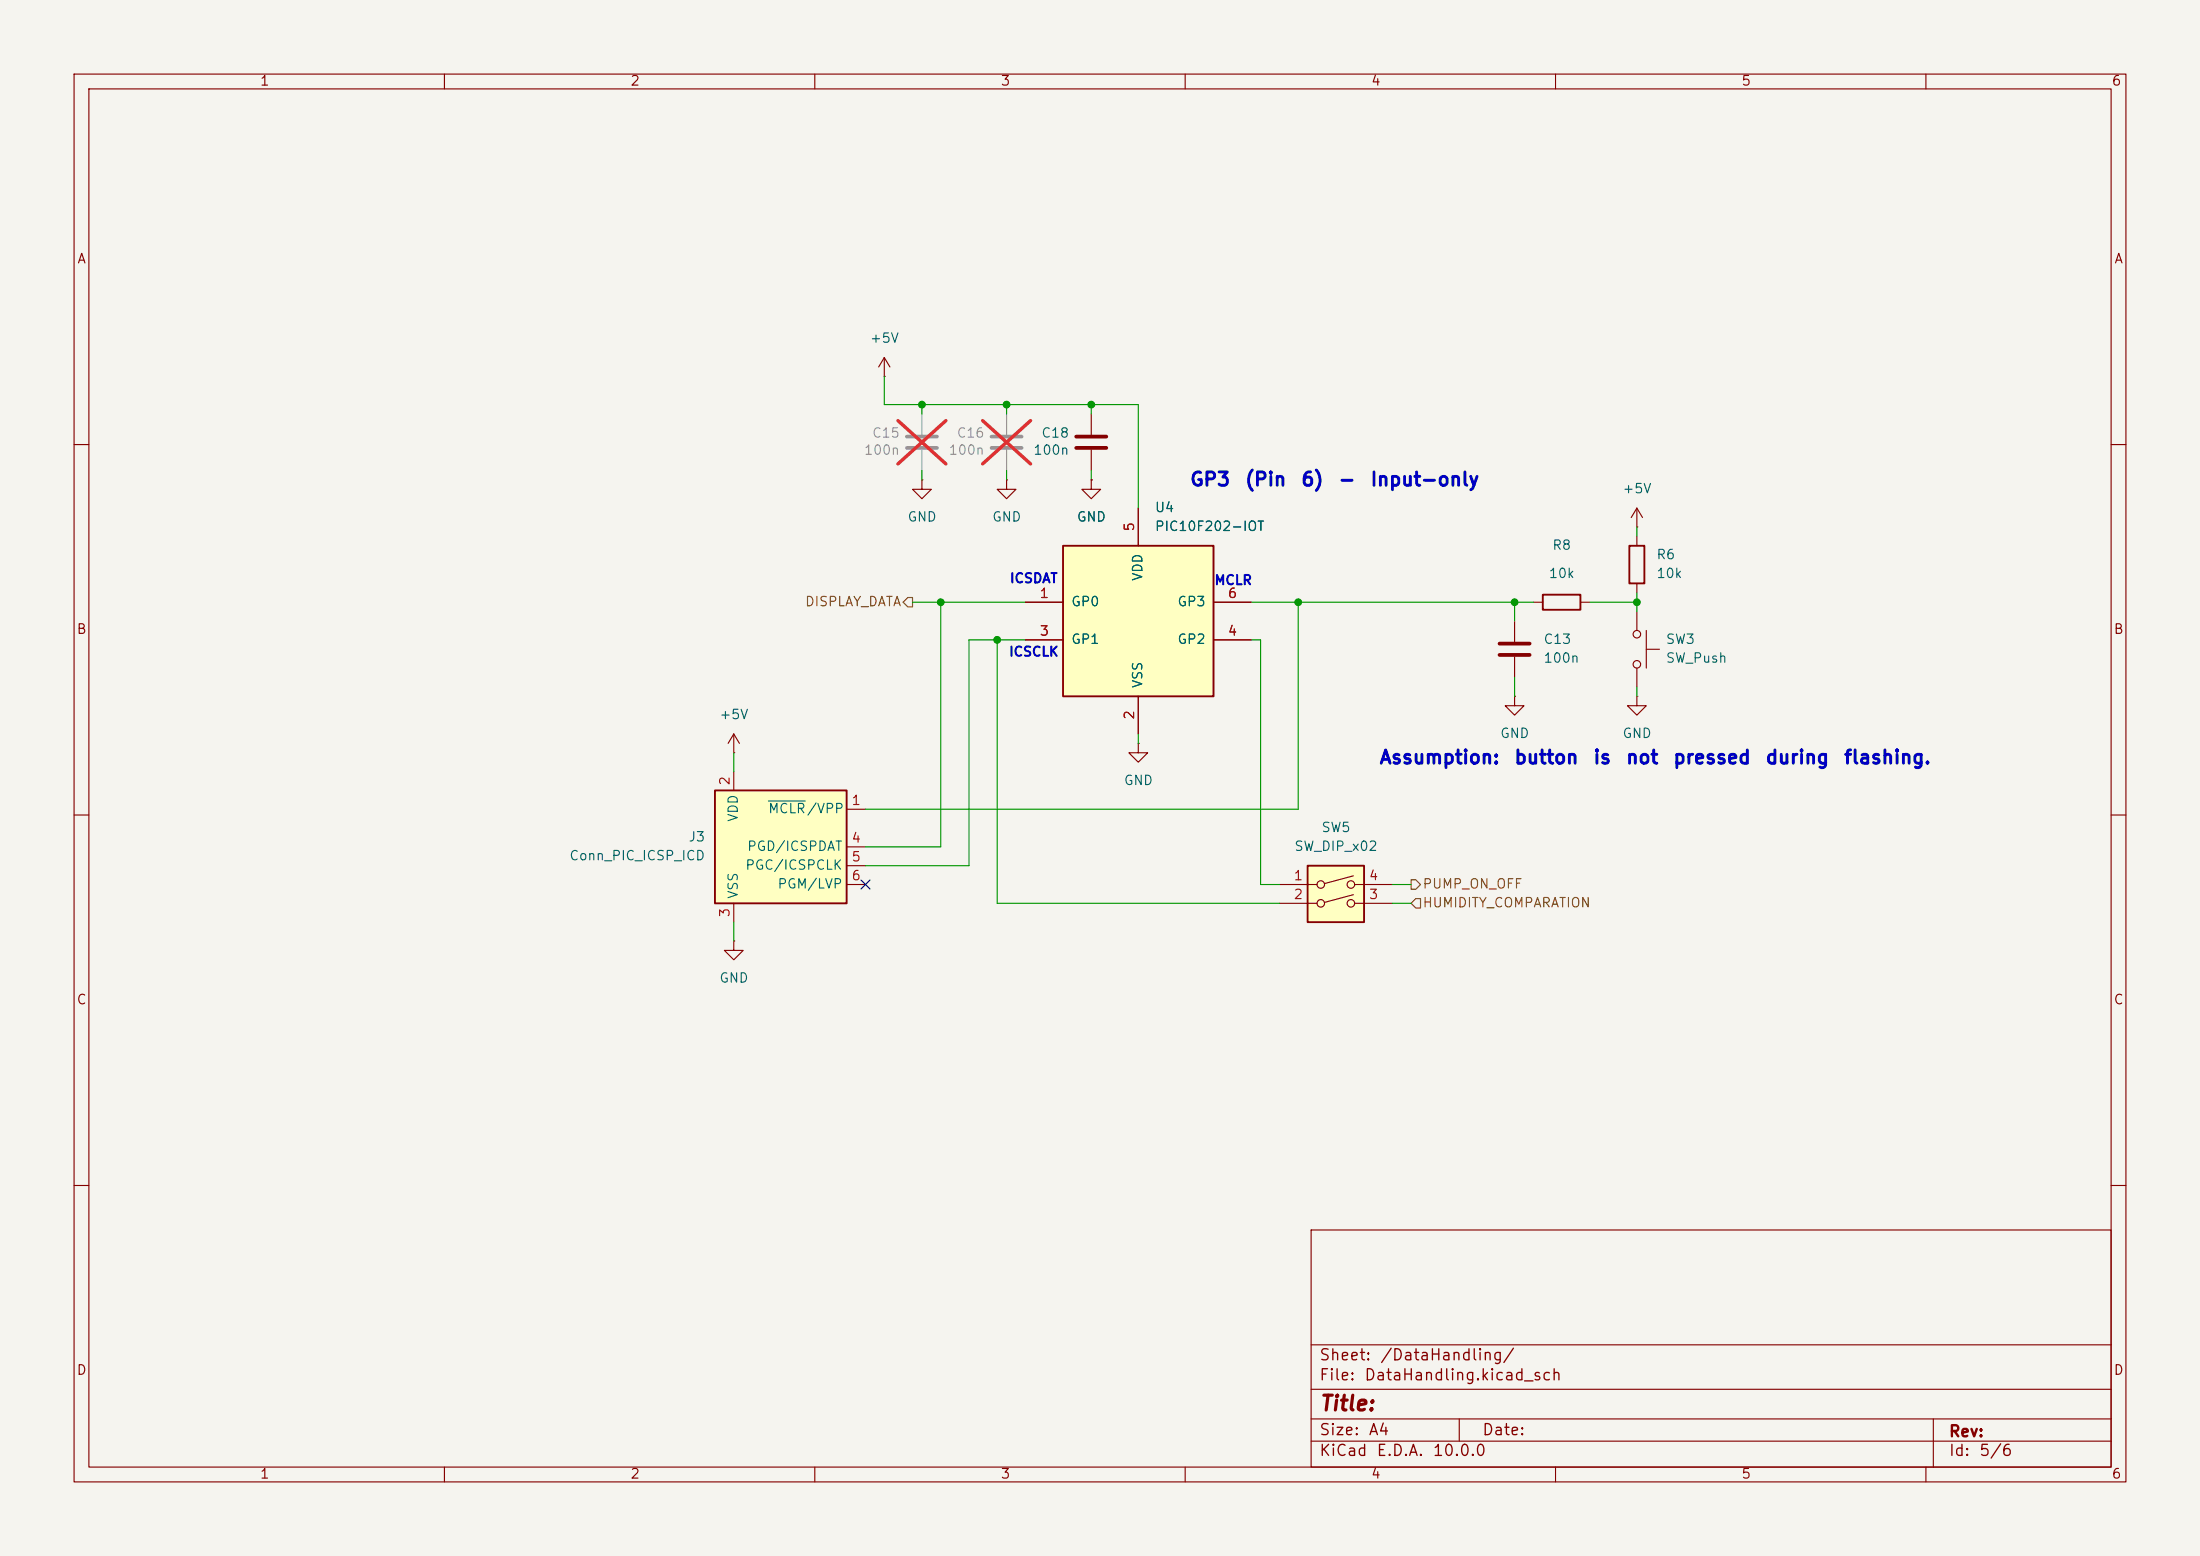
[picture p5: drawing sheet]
<svg xmlns="http://www.w3.org/2000/svg" width="297mm" height="210mm" viewBox="0 0 297 210" stroke-linecap="round" stroke-linejoin="round" font-family="sans-serif">
<path d="M0 0h297v210h-297z" fill="#f5f4ef" stroke="#f5f4ef" stroke-width=".14"/>
<g fill="none" stroke="#840000" stroke-width=".15">
<path d="M10 10h277v190h-277zM12 12h273v186h-273zM60 10v2M110 10v2M160 10v2M210 10v2M260 10v2M147.3 55.9v2.8M10 60h2M135.9 64.8v1.2h1.3l-1.3 1.3-1.3-1.3h1.3M135.9 64.8h.1M147.3 60.7v2.8"/>
<path d="M221 72.4v1.3M221 78.7v1.3M285 60h2M207 81.3h1.3M213.4 81.3h1.2M10 110h2M153.7 100.3v1.3h1.2l-1.2 1.3-1.3-1.3h1.3M153.7 100.3h.1M285 110h2M10 160h2M177 166h108v32h-108zM285 160h2"/>
<path d="M60 198v2M110 198v2M160 198v2M177 194.5h108M177 191.5h108M177 187.5h108M177 181.5h108M197 191.5v3M210 198v2M260 198v2M261 191.5v6.5"/>
</g>
<path d="M220 73.7h2v5h-2zM208.3 80.3h5.1v2h-5.1z" fill="none" stroke="#840000" stroke-width=".25"/>
<path d="M133.9 58.9h4M133.9 60.5h4" fill="none" stroke="#9c9b98" stroke-width=".51"/>
<path d="M135.9 55.9v2.8M135.9 60.7v2.8" fill="none" stroke="#9c9b98" stroke-width=".15"/>
<path d="M132.7 56.8l6.4 5.8M139.1 56.8l-6.4 5.8" fill="none" stroke="#e12e31" stroke-width=".46"/>
<path d="M145.3 58.9h4.1M145.3 60.5h4.1" fill="none" stroke="#840000" stroke-width=".51"/>
<path d="M143.5 73.7h20.3v20.3h-20.3z" fill="#ffffc2"/>
<path d="M143.5 73.7h20.3v20.3h-20.3z" fill="none" stroke="#840000" stroke-width=".25"/>
<path d="M153.7 68.6v5.1M138.4 81.3h5.1M138.4 86.4h5.1M153.7 94v5.1M163.8 81.3h5.1M163.8 86.4h5.1M204.5 94v1.3h-1.3l1.3 1.2 1.2-1.2h-1.2M204.5 94h.1" fill="none" stroke="#840000" stroke-width=".15"/>
<path d="M176.5 116.8h7.6v7.7h-7.6z" fill="#ffffc2"/>
<g fill="none" stroke="#840000" stroke-width=".15">
<path d="M124.5 64.8v1.2h1.2l-1.2 1.3-1.3-1.3h1.3M124.5 64.8h.1M221 71.1h.1M221 68.6l.7 1.3M221 68.6l-.8 1.3M221 68.6v2.5M204.5 83.8v2.8M204.5 88.6v2.8M221 94v1.3h-1.3l1.3 1.2 1.2-1.2h-1.2M221 94h.1M221 82.6v2.5M221 90.2v2.5"/>
<path d="M222.2 87.6h1.8M222.2 85.1v5.1M172.7 119.4h5.1M182.7 118.2l-3.9 1.1M182.9 119.4h5.1M172.7 121.9h5.1M182.7 120.8l-3.9 1M182.9 121.9h5.1"/>
<circle cx="221" cy="89.7" r=".51"/>
<circle cx="221" cy="85.6" r=".51"/>
<circle cx="178.3" cy="119.4" r=".51"/>
<circle cx="182.4" cy="119.4" r=".51"/>
<circle cx="178.3" cy="121.9" r=".51"/>
<circle cx="182.4" cy="121.9" r=".51"/>
</g>
<path d="M176.5 116.8h7.6v7.7h-7.6z" fill="none" stroke="#840000" stroke-width=".25"/>
<path d="M202.4 86.9h4.1M202.4 88.4h4.1" fill="none" stroke="#840000" stroke-width=".51"/>
<path d="M96.5 106.7h17.8v15.2h-17.8z" fill="#ffffc2"/>
<path d="M96.5 106.7h17.8v15.2h-17.8z" fill="none" stroke="#840000" stroke-width=".25"/>
<g fill="none" stroke="#840000" stroke-width=".15">
<path d="M119.4 50.8h.1M119.4 48.3l-.8 1.2M119.4 48.3l.7 1.2M119.4 48.3v2.5M147.3 64.8v1.2h1.3l-1.3 1.3-1.3-1.3h1.3M147.3 64.8h.1M153.7 68.6v5.1M99.1 99.1v2.5M99.1 99.1l-.8 1.2M99.1 99.1l.7 1.2M138.4 81.3h5.1M138.4 86.4h5.1"/>
<path d="M153.7 94v5.1M163.8 81.3h5.1M163.8 86.4h5.1M99.1 101.6h.1M99.1 104.1v2.6M114.3 109.2h2.5M114.3 114.3h2.5M114.3 116.8h2.5M114.3 119.4h2.5M99.1 127v1.3h1.2l-1.2 1.2-1.3-1.2h1.3M99.1 127h.1M99.1 121.9v2.6"/>
</g>
<path d="M103.7 108.1h5" fill="none" stroke="#006464" stroke-width=".15"/>
<path d="M122.4 58.9h4.1M122.4 60.5h4.1" fill="none" stroke="#9c9b98" stroke-width=".51"/>
<path d="M124.5 55.9v2.8M124.5 60.7v2.8" fill="none" stroke="#9c9b98" stroke-width=".15"/>
<path d="M121.2 56.8l6.5 5.8M127.7 56.8l-6.5 5.8" fill="none" stroke="#e12e31" stroke-width=".46"/>
<path d="M122.6 80.6h.6v1.3h-.6l-.7-.6zM190.5 118.7h.6l.7 .7-.7 .6h-.6zM191.1 121.3h.7v1.3h-.7l-.6-.7z" fill="none" stroke="#725600" stroke-width=".15"/>
<g fill="none" stroke="#009600" stroke-width=".15">
<path d="M119.4 50.8v3.8h34.3v14M124.5 54.6v1.3M135.9 54.6v1.3M147.3 54.6v1.3M124.5 63.5v1.3M135.9 63.5v1.3M147.3 63.5v1.3M221 71.1v1.3M123.2 81.3h15.2M127 81.3v33h-10.2M134.6 86.4v35.5h38.1M138.4 86.4h-7.6v30.4h-14"/>
<path d="M153.7 99.1v1.2M168.9 81.3h38.1M168.9 86.4h1.3v33h2.5M175.3 81.3v27.9h-58.5M204.5 81.3v2.5M204.5 91.4v2.6M214.6 81.3h6.4M221 80v2.6M221 92.7v1.3M99.1 101.6v2.5M188 119.4h2.5M99.1 124.5v2.5"/>
<path d="M188 121.9h2.5"/>
</g>
<path d="M116.2 118.8l1.2 1.2M117.4 118.8l-1.2 1.2" fill="none" stroke="#000084" stroke-width=".15"/>
<g fill="#009600" stroke="#009600" stroke-width=".14">
<circle cx="204.5" cy="81.3" r=".46"/>
<circle cx="175.3" cy="81.3" r=".46"/>
<circle cx="147.3" cy="54.6" r=".46"/>
<circle cx="221" cy="81.3" r=".46"/>
<circle cx="127" cy="81.3" r=".46"/>
<circle cx="135.9" cy="54.6" r=".46"/>
<circle cx="124.5" cy="54.6" r=".46"/>
<circle cx="134.6" cy="86.4" r=".46"/>
</g>
<text font-size="2" fill="#840000" x="178" y="190.9">Title:</text>
<g font-size="1.8" fill="#0000c2">
<text x="160.5" y="66">GP3</text>
<text x="167.9" y="66">(Pin</text>
<text x="175.5" y="66">6)</text>
<text x="180.6" y="66">-</text>
<text x="184.9" y="66">Input-only</text>
<text x="186.1" y="103.6">Assumption:</text>
<text x="204.3" y="103.6">button</text>
<text x="215" y="103.6">is</text>
<text x="219.4" y="103.6">not</text>
<text x="225.8" y="103.6">pressed</text>
<text x="238.2" y="103.6">during</text>
<text x="248.8" y="103.6">flashing.</text>
</g>
<g font-size="1.5" fill="#840000">
<text x="178" y="184">Sheet:</text>
<text x="186.2" y="184">/DataHandling/</text>
<text x="178" y="186.7">File:</text>
<text x="184.1" y="186.7">DataHandling.kicad_sch</text>
<text x="178" y="196.9">KiCad</text>
<text x="178" y="194.1">Size:</text>
<text x="184.7" y="194.1">A4</text>
<text x="185.7" y="196.9">E.D.A.</text>
<text x="193.3" y="196.9">10.0.0</text>
<text x="200" y="194.1">Date:</text>
<text x="263" y="194.3">Rev:</text>
<text x="263" y="196.9">Id:</text>
<text x="267.1" y="196.9">5/6</text>
</g>
<g font-size="1.3" fill="#840000">
<text x="35" y="11.9">1</text>
<text x="85" y="11.9">2</text>
<text x="135" y="11.9">3</text>
<text x="185" y="11.9">4</text>
<text x="235" y="11.9">5</text>
<text x="285" y="11.9">6</text>
<text x="10.3" y="35.9">A</text>
<text x="285.3" y="35.9">A</text>
<text x="10.3" y="85.9">B</text>
<text x="285.3" y="85.9">B</text>
<text x="10.3" y="135.9">C</text>
<text x="285.3" y="135.9">C</text>
<text x="10.3" y="185.9">D</text>
<text x="285.3" y="185.9">D</text>
<text x="35" y="199.9">1</text>
<text x="85" y="199.9">2</text>
<text x="135" y="199.9">3</text>
<text x="185" y="199.9">4</text>
<text x="235" y="199.9">5</text>
<text x="285" y="199.9">6</text>
</g>
<g font-size="1.3" fill="#006464">
<text x="117.3" y="46.6">+5V</text>
<text x="140.5" y="59.4">C18</text>
<text x="139.4" y="61.7">100n</text>
<text x="122.4" y="70.7">GND</text>
<text x="133.9" y="70.7">GND</text>
<text x="145.3" y="70.7">GND</text>
<text x="155.8" y="69.4">U4</text>
<text x="155.8" y="72">PIC10F202-IOT</text>
<text x="218.9" y="66.9">+5V</text>
<text x="209.5" y="74.5">R8</text>
<text x="223.5" y="75.8">R6</text>
<text x="144.5" y="82.1">GP0</text>
<text x="154.5" y="78.5" transform="rotate(-90 154.5 78.5)">VDD</text>
<text x="158.9" y="82.1">GP3</text>
<text x="209" y="78.3">10k</text>
<text x="223.5" y="78.3">10k</text>
<text x="144.5" y="87.2">GP1</text>
<text x="158.9" y="87.2">GP2</text>
<text x="208.3" y="89.8">100n</text>
<text x="208.3" y="87.2">C13</text>
<text x="224.8" y="87.2">SW3</text>
<text x="224.8" y="89.8">SW_Push</text>
<text x="154.5" y="93" transform="rotate(-90 154.5 93)">VSS</text>
<text x="97" y="97.4">+5V</text>
<text x="202.4" y="99.9">GND</text>
<text x="218.9" y="99.9">GND</text>
<text x="151.6" y="106.3">GND</text>
<text x="92.9" y="113.9">J3</text>
<text x="99.9" y="111" transform="rotate(-90 99.9 111)">VDD</text>
<text x="103.6" y="110.1">MCLR/VPP</text>
<text x="178.3" y="112.6">SW5</text>
<text x="76.8" y="116.4">Conn_PIC_ICSP_ICD</text>
<text x="100.5" y="117.7">PGC/ICSPCLK</text>
<text x="100.8" y="115.2">PGD/ICSPDAT</text>
<text x="174.6" y="115.2">SW_DIP_x02</text>
<text x="99.9" y="121.4" transform="rotate(-90 99.9 121.4)">VSS</text>
<text x="104.9" y="120.2">PGM/LVP</text>
<text x="97" y="132.9">GND</text>
</g>
<g font-size="1.3" fill="#939391">
<text x="117.6" y="59.4">C15</text>
<text x="129.1" y="59.4">C16</text>
<text x="116.5" y="61.7">100n</text>
<text x="128" y="61.7">100n</text>
</g>
<g font-size="1.3" fill="#a90000">
<text x="153.4" y="71.8" transform="rotate(-90 153.4 71.8)">5</text>
<text x="140.3" y="81">1</text>
<text x="165.7" y="81">6</text>
<text x="140.3" y="86.1">3</text>
<text x="165.7" y="86.1">4</text>
<text x="153.4" y="97.2" transform="rotate(-90 153.4 97.2)">2</text>
<text x="98.8" y="106.1" transform="rotate(-90 98.8 106.1)">2</text>
<text x="114.9" y="109">1</text>
<text x="114.9" y="114">4</text>
<text x="114.9" y="116.6">5</text>
<text x="114.9" y="119.1">6</text>
<text x="174.6" y="119.1">1</text>
<text x="184.7" y="119.1">4</text>
<text x="98.8" y="123.9" transform="rotate(-90 98.8 123.9)">3</text>
<text x="174.6" y="121.7">2</text>
<text x="184.7" y="121.7">3</text>
</g>
<g font-size="1.3" fill="#725600">
<text x="108.6" y="82.1">DISPLAY_DATA</text>
<text x="192" y="120.2">PUMP_ON_OFF</text>
<text x="192" y="122.8">HUMIDITY_COMPARATION</text>
</g>
<g font-size="1.3" fill="#0000c2">
<text x="136.2" y="79">ICSDAT</text>
<text x="163.9" y="79.3">MCLR</text>
<text x="136.1" y="88.9">ICSCLK</text>
</g>
</svg>
